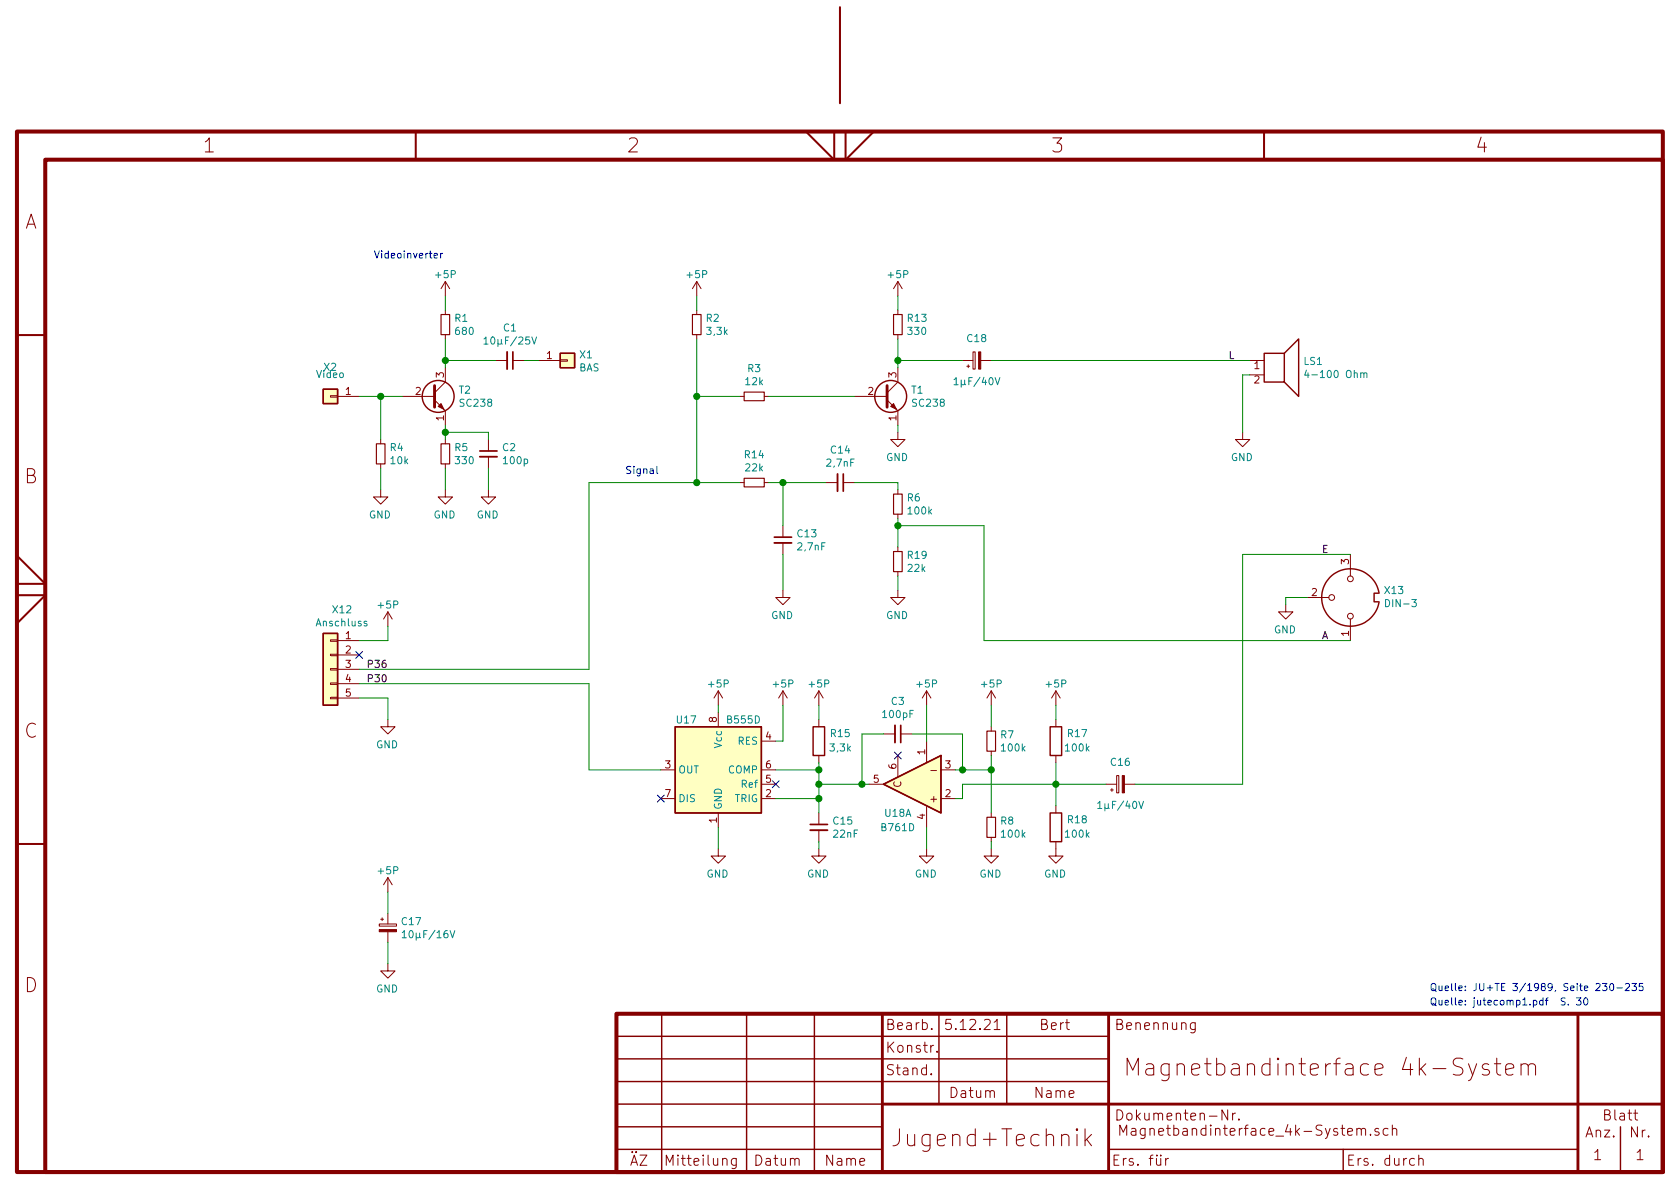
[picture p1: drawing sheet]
EESchema Schematic File Version 4
EELAYER 30 0
EELAYER END
$Descr A4 11693 8268
encoding utf-8
Sheet 1 1
Title "Magnetbandinterface 4k-System"
Date "5.12.21"
Rev "1"
Comp "Jugend+Technik"
Comment1 "Bert"
Comment2 ""
Comment3 ""
Comment4 ""
$EndDescr
Text Notes 9950 7000 0    50   ~ 0
Quelle: jutecomp1.pdf  S. 30
Text Notes 9950 6900 0    50   ~ 0
Quelle: JU+TE 3/1989, Seite 230-235
$Comp
L Connector_Generic:Conn_01x05 X12
U 1 1
P 2300 4650
F 0 "X12" H 2218 5067 50  0000 C CNN
F 1 "Anschluss" H 2218 4976 50  0000 C CNN
F 2 "Connector_PinHeader_2.54mm:PinHeader_1x05_P2.54mm_Vertical" H 2300 4650 50  0001 C CNN
F 3 "~" H 2300 4650 50  0001 C CNN
	1    2300 4650
	-1   0    0    -1  
$EndComp
$Comp
L power:GND #PWR?
U 1 1
P 2700 5000
AR Path="/61281715/61254FA1" Ref="#PWR?"  Part="1" 
AR Path="/60FD40F8/61254FA1" Ref="#PWR?"  Part="1" 
AR Path="/61282124/61254FA1" Ref="#PWR0128"  Part="1" 
AR Path="/61254FA1" Ref="#PWR0128"  Part="1" 
F 0 "#PWR0128" H 2700 4750 50  0001 C CNN
F 1 "GND" H 2705 4827 50  0000 C CNN
F 2 "" H 2700 5000 50  0001 C CNN
F 3 "" H 2700 5000 50  0001 C CNN
	1    2700 5000
	-1   0    0    -1  
$EndComp
$Comp
L power:+5P #PWR?
U 1 1
P 2700 4350
AR Path="/61281715/61254FA7" Ref="#PWR?"  Part="1" 
AR Path="/60FD40F8/61254FA7" Ref="#PWR?"  Part="1" 
AR Path="/61282124/61254FA7" Ref="#PWR0129"  Part="1" 
AR Path="/61254FA7" Ref="#PWR0129"  Part="1" 
F 0 "#PWR0129" H 2700 4200 50  0001 C CNN
F 1 "+5P" H 2700 4500 50  0000 C CNN
F 2 "" H 2700 4350 50  0001 C CNN
F 3 "" H 2700 4350 50  0001 C CNN
	1    2700 4350
	-1   0    0    -1  
$EndComp
Wire Wire Line
	2700 5000 2700 4850
Wire Wire Line
	2700 4850 2500 4850
Wire Wire Line
	2500 4450 2700 4450
Wire Wire Line
	2700 4450 2700 4350
Text Label 2550 4750 0    50   ~ 0
P30
Wire Wire Line
	2500 4650 4100 4650
Wire Wire Line
	4100 4650 4100 3350
Wire Wire Line
	4100 3350 4850 3350
Wire Wire Line
	4850 3350 4850 2750
Connection ~ 4850 3350
Text Label 2550 4650 0    50   ~ 0
P36
Wire Wire Line
	5950 2750 5350 2750
$Comp
L power:+5P #PWR?
U 1 1
P 6250 2050
AR Path="/61281715/6127DF6F" Ref="#PWR?"  Part="1" 
AR Path="/60FD40F8/6127DF6F" Ref="#PWR?"  Part="1" 
AR Path="/61282124/6127DF6F" Ref="#PWR0133"  Part="1" 
AR Path="/6127DF6F" Ref="#PWR0133"  Part="1" 
F 0 "#PWR0133" H 6250 1900 50  0001 C CNN
F 1 "+5P" H 6250 2200 50  0000 C CNN
F 2 "" H 6250 2050 50  0001 C CNN
F 3 "" H 6250 2050 50  0001 C CNN
	1    6250 2050
	-1   0    0    -1  
$EndComp
$Comp
L Device:C_Small C?
U 1 1
P 5450 3750
AR Path="/61282C56/61283E0A" Ref="C?"  Part="1" 
AR Path="/61282124/61283E0A" Ref="C13"  Part="1" 
AR Path="/61283E0A" Ref="C13"  Part="1" 
F 0 "C13" H 5542 3796 50  0000 L CNN
F 1 "2,7nF" H 5542 3705 50  0000 L CNN
F 2 "Capacitor_THT:C_Disc_D4.3mm_W1.9mm_P5.00mm" H 5450 3750 50  0001 C CNN
F 3 "~" H 5450 3750 50  0001 C CNN
	1    5450 3750
	1    0    0    -1  
$EndComp
Wire Wire Line
	6250 3400 6250 3350
Wire Wire Line
	5350 3350 5450 3350
$Comp
L power:GND #PWR?
U 1 1
P 2700 6700
AR Path="/61281715/6128C658" Ref="#PWR?"  Part="1" 
AR Path="/60FD40F8/6128C658" Ref="#PWR?"  Part="1" 
AR Path="/61282124/6128C658" Ref="#PWR0134"  Part="1" 
AR Path="/6128C658" Ref="#PWR0134"  Part="1" 
F 0 "#PWR0134" H 2700 6450 50  0001 C CNN
F 1 "GND" H 2705 6527 50  0000 C CNN
F 2 "" H 2700 6700 50  0001 C CNN
F 3 "" H 2700 6700 50  0001 C CNN
	1    2700 6700
	-1   0    0    -1  
$EndComp
$Comp
L power:+5P #PWR?
U 1 1
P 2700 6200
AR Path="/61281715/6128C9C8" Ref="#PWR?"  Part="1" 
AR Path="/60FD40F8/6128C9C8" Ref="#PWR?"  Part="1" 
AR Path="/61282124/6128C9C8" Ref="#PWR0135"  Part="1" 
AR Path="/6128C9C8" Ref="#PWR0135"  Part="1" 
F 0 "#PWR0135" H 2700 6050 50  0001 C CNN
F 1 "+5P" H 2700 6350 50  0000 C CNN
F 2 "" H 2700 6200 50  0001 C CNN
F 3 "" H 2700 6200 50  0001 C CNN
	1    2700 6200
	-1   0    0    -1  
$EndComp
$Comp
L Device:CP_Small C?
U 1 1
P 2700 6450
AR Path="/61282C56/6128E5ED" Ref="C?"  Part="1" 
AR Path="/61282124/6128E5ED" Ref="C17"  Part="1" 
AR Path="/6128E5ED" Ref="C17"  Part="1" 
F 0 "C17" H 2788 6496 50  0000 L CNN
F 1 "10µF/16V" H 2788 6405 50  0000 L CNN
F 2 "Capacitor_THT:CP_Radial_D6.3mm_P2.50mm" H 2700 6450 50  0001 C CNN
F 3 "~" H 2700 6450 50  0001 C CNN
	1    2700 6450
	1    0    0    -1  
$EndComp
Wire Wire Line
	2700 6200 2700 6350
Wire Wire Line
	2700 6550 2700 6700
$Comp
L RFT_Analogschaltkreise:B555D U17
U 1 1
P 5000 5350
F 0 "U17" H 5300 5700 50  0000 R CNN
F 1 "B555D" H 4700 5700 50  0000 L CNN
F 2 "Package_DIP:DIP-8_W7.62mm_Socket" H 5000 4450 50  0001 C CNN
F 3 "https://www.tu-chemnitz.de/etit/zentral/ddr/b555.gif" H 5000 5350 50  0001 C CNN
	1    5000 5350
	-1   0    0    -1  
$EndComp
$Comp
L power:GND #PWR?
U 1 1
P 5000 5900
AR Path="/61281715/612928A2" Ref="#PWR?"  Part="1" 
AR Path="/60FD40F8/612928A2" Ref="#PWR?"  Part="1" 
AR Path="/61282124/612928A2" Ref="#PWR0136"  Part="1" 
AR Path="/612928A2" Ref="#PWR0136"  Part="1" 
F 0 "#PWR0136" H 5000 5650 50  0001 C CNN
F 1 "GND" H 5005 5727 50  0000 C CNN
F 2 "" H 5000 5900 50  0001 C CNN
F 3 "" H 5000 5900 50  0001 C CNN
	1    5000 5900
	-1   0    0    -1  
$EndComp
Wire Wire Line
	5000 5900 5000 5750
$Comp
L power:+5P #PWR?
U 1 1
P 5000 4900
AR Path="/61281715/61293538" Ref="#PWR?"  Part="1" 
AR Path="/60FD40F8/61293538" Ref="#PWR?"  Part="1" 
AR Path="/61282124/61293538" Ref="#PWR0137"  Part="1" 
AR Path="/61293538" Ref="#PWR0137"  Part="1" 
F 0 "#PWR0137" H 5000 4750 50  0001 C CNN
F 1 "+5P" H 5000 5050 50  0000 C CNN
F 2 "" H 5000 4900 50  0001 C CNN
F 3 "" H 5000 4900 50  0001 C CNN
	1    5000 4900
	-1   0    0    -1  
$EndComp
Wire Wire Line
	5000 4900 5000 4950
$Comp
L power:+5P #PWR?
U 1 1
P 5450 4900
AR Path="/61281715/61294D41" Ref="#PWR?"  Part="1" 
AR Path="/60FD40F8/61294D41" Ref="#PWR?"  Part="1" 
AR Path="/61282124/61294D41" Ref="#PWR0138"  Part="1" 
AR Path="/61294D41" Ref="#PWR0138"  Part="1" 
F 0 "#PWR0138" H 5450 4750 50  0001 C CNN
F 1 "+5P" H 5450 5050 50  0000 C CNN
F 2 "" H 5450 4900 50  0001 C CNN
F 3 "" H 5450 4900 50  0001 C CNN
	1    5450 4900
	1    0    0    -1  
$EndComp
Wire Wire Line
	5450 4900 5450 5150
Wire Wire Line
	5450 5150 5400 5150
Wire Wire Line
	4600 5350 4100 5350
Wire Wire Line
	4100 5350 4100 4750
NoConn ~ 4600 5550
NoConn ~ 5400 5450
$Comp
L power:+5P #PWR?
U 1 1
P 5700 4900
AR Path="/61281715/6129CB4C" Ref="#PWR?"  Part="1" 
AR Path="/60FD40F8/6129CB4C" Ref="#PWR?"  Part="1" 
AR Path="/61282124/6129CB4C" Ref="#PWR0139"  Part="1" 
AR Path="/6129CB4C" Ref="#PWR0139"  Part="1" 
F 0 "#PWR0139" H 5700 4750 50  0001 C CNN
F 1 "+5P" H 5700 5050 50  0000 C CNN
F 2 "" H 5700 4900 50  0001 C CNN
F 3 "" H 5700 4900 50  0001 C CNN
	1    5700 4900
	1    0    0    -1  
$EndComp
$Comp
L Device:R R?
U 1 1
P 5700 5150
AR Path="/61281715/6129CE39" Ref="R?"  Part="1" 
AR Path="/61282124/6129CE39" Ref="R15"  Part="1" 
AR Path="/6129CE39" Ref="R15"  Part="1" 
F 0 "R15" H 5550 5100 50  0000 C CNN
F 1 "3,3k" H 5550 5200 50  0000 C CNN
F 2 "Resistor_THT:R_Axial_DIN0207_L6.3mm_D2.5mm_P10.16mm_Horizontal" V 5630 5150 50  0001 C CNN
F 3 "~" H 5700 5150 50  0001 C CNN
	1    5700 5150
	-1   0    0    1   
$EndComp
Wire Wire Line
	5400 5550 5700 5550
Wire Wire Line
	5700 5550 5700 5450
Wire Wire Line
	5700 5000 5700 4900
$Comp
L Device:C_Small C?
U 1 1
P 5700 5750
AR Path="/61282C56/6129F3E4" Ref="C?"  Part="1" 
AR Path="/61282124/6129F3E4" Ref="C15"  Part="1" 
AR Path="/6129F3E4" Ref="C15"  Part="1" 
F 0 "C15" H 5792 5796 50  0000 L CNN
F 1 "22nF" H 5792 5705 50  0000 L CNN
F 2 "Capacitor_THT:C_Disc_D4.3mm_W1.9mm_P5.00mm" H 5700 5750 50  0001 C CNN
F 3 "~" H 5700 5750 50  0001 C CNN
	1    5700 5750
	1    0    0    -1  
$EndComp
$Comp
L power:GND #PWR?
U 1 1
P 5700 5900
AR Path="/61281715/612A0D6E" Ref="#PWR?"  Part="1" 
AR Path="/60FD40F8/612A0D6E" Ref="#PWR?"  Part="1" 
AR Path="/61282124/612A0D6E" Ref="#PWR0140"  Part="1" 
AR Path="/612A0D6E" Ref="#PWR0140"  Part="1" 
F 0 "#PWR0140" H 5700 5650 50  0001 C CNN
F 1 "GND" H 5705 5727 50  0000 C CNN
F 2 "" H 5700 5900 50  0001 C CNN
F 3 "" H 5700 5900 50  0001 C CNN
	1    5700 5900
	-1   0    0    -1  
$EndComp
Wire Wire Line
	5700 5900 5700 5850
Wire Wire Line
	5700 5650 5700 5550
Connection ~ 5700 5550
Wire Wire Line
	5400 5350 5700 5350
Connection ~ 5700 5350
Wire Wire Line
	5700 5350 5700 5300
$Comp
L RFT_Analogschaltkreise:B761D U18
U 1 1
P 6350 5450
F 0 "U18" H 6450 5250 50  0000 C CNN
F 1 "B761D" H 6450 5150 50  0000 C CNN
F 2 "Package_DIP:DIP-6_W7.62mm_Socket" H 6350 4650 50  0001 C CNN
F 3 "https://www.tu-chemnitz.de/etit/zentral/ddr/b611.gif" H 6350 5450 50  0001 C CNN
	1    6350 5450
	-1   0    0    -1  
$EndComp
$Comp
L RFT_Analogschaltkreise:B761D U18
U 2 1
P 6350 5450
F 0 "U18" H 6162 5496 50  0001 R CNN
F 1 "B761D" H 6162 5405 50  0001 R CNN
F 2 "Package_DIP:DIP-6_W7.62mm_Socket" H 6350 4650 50  0001 C CNN
F 3 "https://www.tu-chemnitz.de/etit/zentral/ddr/b611.gif" H 6350 5450 50  0001 C CNN
	2    6350 5450
	-1   0    0    -1  
$EndComp
Wire Wire Line
	6050 5450 6000 5450
Connection ~ 5700 5450
Wire Wire Line
	5700 5450 5700 5350
$Comp
L power:+5P #PWR?
U 1 1
P 6450 4900
AR Path="/61281715/612A65ED" Ref="#PWR?"  Part="1" 
AR Path="/60FD40F8/612A65ED" Ref="#PWR?"  Part="1" 
AR Path="/61282124/612A65ED" Ref="#PWR0141"  Part="1" 
AR Path="/612A65ED" Ref="#PWR0141"  Part="1" 
F 0 "#PWR0141" H 6450 4750 50  0001 C CNN
F 1 "+5P" H 6450 5050 50  0000 C CNN
F 2 "" H 6450 4900 50  0001 C CNN
F 3 "" H 6450 4900 50  0001 C CNN
	1    6450 4900
	1    0    0    -1  
$EndComp
$Comp
L power:GND #PWR?
U 1 1
P 6450 5900
AR Path="/61281715/612A6A42" Ref="#PWR?"  Part="1" 
AR Path="/60FD40F8/612A6A42" Ref="#PWR?"  Part="1" 
AR Path="/61282124/612A6A42" Ref="#PWR0142"  Part="1" 
AR Path="/612A6A42" Ref="#PWR0142"  Part="1" 
F 0 "#PWR0142" H 6450 5650 50  0001 C CNN
F 1 "GND" H 6455 5727 50  0000 C CNN
F 2 "" H 6450 5900 50  0001 C CNN
F 3 "" H 6450 5900 50  0001 C CNN
	1    6450 5900
	-1   0    0    -1  
$EndComp
Wire Wire Line
	6450 5900 6450 5750
Wire Wire Line
	6450 5150 6450 4900
NoConn ~ 6250 5250
$Comp
L power:GND #PWR?
U 1 1
P 6900 5900
AR Path="/61281715/612AAA98" Ref="#PWR?"  Part="1" 
AR Path="/60FD40F8/612AAA98" Ref="#PWR?"  Part="1" 
AR Path="/61282124/612AAA98" Ref="#PWR0143"  Part="1" 
AR Path="/612AAA98" Ref="#PWR0143"  Part="1" 
F 0 "#PWR0143" H 6900 5650 50  0001 C CNN
F 1 "GND" H 6905 5727 50  0000 C CNN
F 2 "" H 6900 5900 50  0001 C CNN
F 3 "" H 6900 5900 50  0001 C CNN
	1    6900 5900
	-1   0    0    -1  
$EndComp
$Comp
L power:+5P #PWR?
U 1 1
P 6900 4900
AR Path="/61281715/612AAD35" Ref="#PWR?"  Part="1" 
AR Path="/60FD40F8/612AAD35" Ref="#PWR?"  Part="1" 
AR Path="/61282124/612AAD35" Ref="#PWR0144"  Part="1" 
AR Path="/612AAD35" Ref="#PWR0144"  Part="1" 
F 0 "#PWR0144" H 6900 4750 50  0001 C CNN
F 1 "+5P" H 6900 5050 50  0000 C CNN
F 2 "" H 6900 4900 50  0001 C CNN
F 3 "" H 6900 4900 50  0001 C CNN
	1    6900 4900
	1    0    0    -1  
$EndComp
Wire Wire Line
	6900 4900 6900 5050
Wire Wire Line
	6900 5850 6900 5900
$Comp
L Device:R R?
U 1 1
P 7350 5150
AR Path="/61281715/612B44FC" Ref="R?"  Part="1" 
AR Path="/61282124/612B44FC" Ref="R17"  Part="1" 
AR Path="/612B44FC" Ref="R17"  Part="1" 
F 0 "R17" H 7200 5100 50  0000 C CNN
F 1 "100k" H 7200 5200 50  0000 C CNN
F 2 "Resistor_THT:R_Axial_DIN0207_L6.3mm_D2.5mm_P10.16mm_Horizontal" V 7280 5150 50  0001 C CNN
F 3 "~" H 7350 5150 50  0001 C CNN
	1    7350 5150
	-1   0    0    1   
$EndComp
$Comp
L Device:R R?
U 1 1
P 7350 5750
AR Path="/61281715/612B4914" Ref="R?"  Part="1" 
AR Path="/61282124/612B4914" Ref="R18"  Part="1" 
AR Path="/612B4914" Ref="R18"  Part="1" 
F 0 "R18" H 7200 5700 50  0000 C CNN
F 1 "100k" H 7200 5800 50  0000 C CNN
F 2 "Resistor_THT:R_Axial_DIN0207_L6.3mm_D2.5mm_P10.16mm_Horizontal" V 7280 5750 50  0001 C CNN
F 3 "~" H 7350 5750 50  0001 C CNN
	1    7350 5750
	-1   0    0    1   
$EndComp
$Comp
L power:GND #PWR?
U 1 1
P 7350 5900
AR Path="/61281715/612B4BE2" Ref="#PWR?"  Part="1" 
AR Path="/60FD40F8/612B4BE2" Ref="#PWR?"  Part="1" 
AR Path="/61282124/612B4BE2" Ref="#PWR0145"  Part="1" 
AR Path="/612B4BE2" Ref="#PWR0145"  Part="1" 
F 0 "#PWR0145" H 7350 5650 50  0001 C CNN
F 1 "GND" H 7355 5727 50  0000 C CNN
F 2 "" H 7350 5900 50  0001 C CNN
F 3 "" H 7350 5900 50  0001 C CNN
	1    7350 5900
	-1   0    0    -1  
$EndComp
$Comp
L power:+5P #PWR?
U 1 1
P 7350 4900
AR Path="/61281715/612B4EE5" Ref="#PWR?"  Part="1" 
AR Path="/60FD40F8/612B4EE5" Ref="#PWR?"  Part="1" 
AR Path="/61282124/612B4EE5" Ref="#PWR0146"  Part="1" 
AR Path="/612B4EE5" Ref="#PWR0146"  Part="1" 
F 0 "#PWR0146" H 7350 4750 50  0001 C CNN
F 1 "+5P" H 7350 5050 50  0000 C CNN
F 2 "" H 7350 4900 50  0001 C CNN
F 3 "" H 7350 4900 50  0001 C CNN
	1    7350 4900
	1    0    0    -1  
$EndComp
Wire Wire Line
	7350 4900 7350 5000
Wire Wire Line
	7350 5300 7350 5450
Wire Wire Line
	6700 5450 7350 5450
Connection ~ 7350 5450
Wire Wire Line
	7350 5450 7350 5600
Wire Wire Line
	7700 5450 7350 5450
$Comp
L power:GND #PWR?
U 1 1
P 6250 4100
AR Path="/61281715/612C6C13" Ref="#PWR?"  Part="1" 
AR Path="/60FD40F8/612C6C13" Ref="#PWR?"  Part="1" 
AR Path="/61282124/612C6C13" Ref="#PWR0147"  Part="1" 
AR Path="/612C6C13" Ref="#PWR0147"  Part="1" 
F 0 "#PWR0147" H 6250 3850 50  0001 C CNN
F 1 "GND" H 6255 3927 50  0000 C CNN
F 2 "" H 6250 4100 50  0001 C CNN
F 3 "" H 6250 4100 50  0001 C CNN
	1    6250 4100
	-1   0    0    -1  
$EndComp
$Comp
L Connector:DIN-3 X13
U 1 1
P 9400 4150
F 0 "X13" V 9446 3920 50  0000 R CNN
F 1 "DIN-3" V 9355 3920 50  0000 R CNN
F 2 "Connector_PinHeader_2.54mm:PinHeader_1x03_P2.54mm_Vertical" H 9400 4150 50  0001 C CNN
F 3 "http://www.mouser.com/ds/2/18/40_c091_abd_e-75918.pdf" H 9400 4150 50  0001 C CNN
	1    9400 4150
	0    -1   -1   0   
$EndComp
$Comp
L power:GND #PWR?
U 1 1
P 8950 4200
AR Path="/61281715/612D6E89" Ref="#PWR?"  Part="1" 
AR Path="/60FD40F8/612D6E89" Ref="#PWR?"  Part="1" 
AR Path="/61282124/612D6E89" Ref="#PWR0149"  Part="1" 
AR Path="/612D6E89" Ref="#PWR0149"  Part="1" 
F 0 "#PWR0149" H 8950 3950 50  0001 C CNN
F 1 "GND" H 8955 4027 50  0000 C CNN
F 2 "" H 8950 4200 50  0001 C CNN
F 3 "" H 8950 4200 50  0001 C CNN
	1    8950 4200
	-1   0    0    -1  
$EndComp
Wire Wire Line
	9400 4450 6850 4450
Connection ~ 6250 3650
Wire Wire Line
	6250 3650 6250 3600
Wire Wire Line
	8650 3850 8650 5450
Wire Wire Line
	7900 5450 8650 5450
$Comp
L Device:CP_Small C?
U 1 1
P 6800 2500
AR Path="/61282C56/612E0742" Ref="C?"  Part="1" 
AR Path="/61282124/612E0742" Ref="C18"  Part="1" 
AR Path="/612E0742" Ref="C18"  Part="1" 
F 0 "C18" V 6950 2500 50  0000 C CNN
F 1 "1µF/40V" V 6650 2500 50  0000 C CNN
F 2 "Capacitor_THT:CP_Radial_D6.3mm_P2.50mm" H 6800 2500 50  0001 C CNN
F 3 "~" H 6800 2500 50  0001 C CNN
	1    6800 2500
	0    -1   -1   0   
$EndComp
$Comp
L Device:Speaker LS1
U 1 1
P 8900 2500
F 0 "LS1" H 9070 2496 50  0000 L CNN
F 1 "4-100 Ohm" H 9070 2405 50  0000 L CNN
F 2 "TerminalBlock_RND:TerminalBlock_RND_205-00001_1x02_P5.00mm_Horizontal" H 8900 2300 50  0001 C CNN
F 3 "~" H 8890 2450 50  0001 C CNN
	1    8900 2500
	1    0    0    -1  
$EndComp
Wire Wire Line
	8700 2500 6900 2500
Wire Wire Line
	6250 2350 6250 2500
Wire Wire Line
	6700 2500 6250 2500
Connection ~ 6250 2500
Wire Wire Line
	6250 2500 6250 2550
$Comp
L power:GND #PWR?
U 1 1
P 8650 3000
AR Path="/61281715/612E5402" Ref="#PWR?"  Part="1" 
AR Path="/60FD40F8/612E5402" Ref="#PWR?"  Part="1" 
AR Path="/61282124/612E5402" Ref="#PWR0150"  Part="1" 
AR Path="/612E5402" Ref="#PWR0150"  Part="1" 
F 0 "#PWR0150" H 8650 2750 50  0001 C CNN
F 1 "GND" H 8655 2827 50  0000 C CNN
F 2 "" H 8650 3000 50  0001 C CNN
F 3 "" H 8650 3000 50  0001 C CNN
	1    8650 3000
	-1   0    0    -1  
$EndComp
Wire Wire Line
	8650 3000 8650 2600
Wire Wire Line
	8650 2600 8700 2600
Text Label 8550 2500 0    50   ~ 0
L
Text Label 9200 3850 0    50   ~ 0
E
Text Label 9200 4450 0    50   ~ 0
A
$Comp
L power:GND #PWR?
U 1 1
P 6250 3000
AR Path="/61281715/612FDDBB" Ref="#PWR?"  Part="1" 
AR Path="/60FD40F8/612FDDBB" Ref="#PWR?"  Part="1" 
AR Path="/61282124/612FDDBB" Ref="#PWR0151"  Part="1" 
AR Path="/612FDDBB" Ref="#PWR0151"  Part="1" 
F 0 "#PWR0151" H 6250 2750 50  0001 C CNN
F 1 "GND" H 6255 2827 50  0000 C CNN
F 2 "" H 6250 3000 50  0001 C CNN
F 3 "" H 6250 3000 50  0001 C CNN
	1    6250 3000
	-1   0    0    -1  
$EndComp
$Comp
L power:GND #PWR?
U 1 1
P 5450 4100
AR Path="/61281715/61306147" Ref="#PWR?"  Part="1" 
AR Path="/60FD40F8/61306147" Ref="#PWR?"  Part="1" 
AR Path="/61282124/61306147" Ref="#PWR0152"  Part="1" 
AR Path="/61306147" Ref="#PWR0152"  Part="1" 
F 0 "#PWR0152" H 5450 3850 50  0001 C CNN
F 1 "GND" H 5455 3927 50  0000 C CNN
F 2 "" H 5450 4100 50  0001 C CNN
F 3 "" H 5450 4100 50  0001 C CNN
	1    5450 4100
	-1   0    0    -1  
$EndComp
Wire Wire Line
	5450 4100 5450 3850
Wire Wire Line
	5450 3650 5450 3350
Connection ~ 5450 3350
Wire Wire Line
	5450 3350 5750 3350
Wire Wire Line
	6250 2950 6250 3000
Wire Wire Line
	8950 4150 8950 4200
Wire Wire Line
	8950 4150 9100 4150
Wire Wire Line
	6250 3650 6850 3650
Wire Wire Line
	6850 3650 6850 4450
Wire Wire Line
	8650 3850 9400 3850
Text Notes 4350 3300 0    50   ~ 0
Signal
$Comp
L Device:CP_Small C?
U 1 1
P 7800 5450
AR Path="/61282C56/61AD3CD7" Ref="C?"  Part="1" 
AR Path="/61282124/61AD3CD7" Ref="C?"  Part="1" 
AR Path="/61AD3CD7" Ref="C16"  Part="1" 
F 0 "C16" V 7950 5450 50  0000 C CNN
F 1 "1µF/40V" V 7650 5450 50  0000 C CNN
F 2 "Capacitor_THT:CP_Radial_D6.3mm_P2.50mm" H 7800 5450 50  0001 C CNN
F 3 "~" H 7800 5450 50  0001 C CNN
	1    7800 5450
	0    -1   -1   0   
$EndComp
$Comp
L Device:R_Small R7
U 1 1
P 6900 5150
F 0 "R7" H 6959 5196 50  0000 L CNN
F 1 "100k" H 6959 5105 50  0000 L CNN
F 2 "" H 6900 5150 50  0001 C CNN
F 3 "~" H 6900 5150 50  0001 C CNN
	1    6900 5150
	1    0    0    -1  
$EndComp
Wire Wire Line
	6900 5250 6900 5350
$Comp
L Device:R_Small R8
U 1 1
P 6900 5750
F 0 "R8" H 6959 5796 50  0000 L CNN
F 1 "100k" H 6959 5705 50  0000 L CNN
F 2 "" H 6900 5750 50  0001 C CNN
F 3 "~" H 6900 5750 50  0001 C CNN
	1    6900 5750
	1    0    0    -1  
$EndComp
Wire Wire Line
	6700 5550 6700 5450
Wire Wire Line
	6650 5350 6700 5350
Connection ~ 6900 5350
Wire Wire Line
	6900 5350 6900 5650
Wire Wire Line
	6650 5550 6700 5550
$Comp
L Device:C_Small C3
U 1 1
P 6250 5100
F 0 "C3" V 6021 5100 50  0000 C CNN
F 1 "100pF" V 6112 5100 50  0000 C CNN
F 2 "" H 6250 5100 50  0001 C CNN
F 3 "~" H 6250 5100 50  0001 C CNN
	1    6250 5100
	0    1    1    0   
$EndComp
Wire Wire Line
	6150 5100 6000 5100
Wire Wire Line
	6000 5100 6000 5450
Connection ~ 6000 5450
Wire Wire Line
	6000 5450 5700 5450
Wire Wire Line
	6350 5100 6700 5100
Wire Wire Line
	6700 5100 6700 5350
Connection ~ 6700 5350
Wire Wire Line
	6700 5350 6900 5350
Wire Wire Line
	2500 4750 4100 4750
$Comp
L RFT_Transistoren_und_Dioden:SC238 T1
U 1 1
P 6150 2750
F 0 "T1" H 6340 2796 50  0000 L CNN
F 1 "SC238" H 6340 2705 50  0000 L CNN
F 2 "" H 6200 2750 50  0001 C CNN
F 3 "https://www.tu-chemnitz.de/etit/zentral/ddr/sc236.gif" H 6200 2750 50  0001 C CNN
	1    6150 2750
	1    0    0    -1  
$EndComp
$Comp
L Device:R_Small R13
U 1 1
P 6250 2250
F 0 "R13" H 6309 2296 50  0000 L CNN
F 1 "330" H 6309 2205 50  0000 L CNN
F 2 "" H 6250 2250 50  0001 C CNN
F 3 "~" H 6250 2250 50  0001 C CNN
	1    6250 2250
	1    0    0    -1  
$EndComp
Wire Wire Line
	6250 2050 6250 2150
$Comp
L Device:R_Small R3
U 1 1
P 5250 2750
F 0 "R3" V 5054 2750 50  0000 C CNN
F 1 "12k" V 5145 2750 50  0000 C CNN
F 2 "" H 5250 2750 50  0001 C CNN
F 3 "~" H 5250 2750 50  0001 C CNN
	1    5250 2750
	0    1    1    0   
$EndComp
$Comp
L Device:R_Small R2
U 1 1
P 4850 2250
F 0 "R2" H 4909 2296 50  0000 L CNN
F 1 "3,3k" H 4909 2205 50  0000 L CNN
F 2 "" H 4850 2250 50  0001 C CNN
F 3 "~" H 4850 2250 50  0001 C CNN
	1    4850 2250
	1    0    0    -1  
$EndComp
$Comp
L power:+5P #PWR?
U 1 1
P 4850 2050
AR Path="/61281715/61AFDF85" Ref="#PWR?"  Part="1" 
AR Path="/60FD40F8/61AFDF85" Ref="#PWR?"  Part="1" 
AR Path="/61282124/61AFDF85" Ref="#PWR?"  Part="1" 
AR Path="/61AFDF85" Ref="#PWR02"  Part="1" 
F 0 "#PWR02" H 4850 1900 50  0001 C CNN
F 1 "+5P" H 4850 2200 50  0000 C CNN
F 2 "" H 4850 2050 50  0001 C CNN
F 3 "" H 4850 2050 50  0001 C CNN
	1    4850 2050
	-1   0    0    -1  
$EndComp
Wire Wire Line
	4850 2050 4850 2150
Wire Wire Line
	4850 2350 4850 2750
Connection ~ 4850 2750
Wire Wire Line
	4850 2750 5150 2750
Wire Wire Line
	4850 3350 5150 3350
$Comp
L Device:R_Small R14
U 1 1
P 5250 3350
F 0 "R14" V 5054 3350 50  0000 C CNN
F 1 "22k" V 5145 3350 50  0000 C CNN
F 2 "" H 5250 3350 50  0001 C CNN
F 3 "~" H 5250 3350 50  0001 C CNN
	1    5250 3350
	0    1    1    0   
$EndComp
$Comp
L Device:C_Small C14
U 1 1
P 5850 3350
F 0 "C14" V 5621 3350 50  0000 C CNN
F 1 "2,7nF" V 5712 3350 50  0000 C CNN
F 2 "" H 5850 3350 50  0001 C CNN
F 3 "~" H 5850 3350 50  0001 C CNN
	1    5850 3350
	0    1    1    0   
$EndComp
Wire Wire Line
	5950 3350 6250 3350
$Comp
L Device:R_Small R6
U 1 1
P 6250 3500
F 0 "R6" H 6309 3546 50  0000 L CNN
F 1 "100k" H 6309 3455 50  0000 L CNN
F 2 "" H 6250 3500 50  0001 C CNN
F 3 "~" H 6250 3500 50  0001 C CNN
	1    6250 3500
	1    0    0    -1  
$EndComp
$Comp
L Device:R_Small R19
U 1 1
P 6250 3900
F 0 "R19" H 6309 3946 50  0000 L CNN
F 1 "22k" H 6309 3855 50  0000 L CNN
F 2 "" H 6250 3900 50  0001 C CNN
F 3 "~" H 6250 3900 50  0001 C CNN
	1    6250 3900
	1    0    0    -1  
$EndComp
Wire Wire Line
	6250 3650 6250 3800
Wire Wire Line
	6250 4000 6250 4100
NoConn ~ 2500 4550
$Comp
L power:+5P #PWR?
U 1 1
P 3100 2050
AR Path="/61281715/61B24BA1" Ref="#PWR?"  Part="1" 
AR Path="/60FD40F8/61B24BA1" Ref="#PWR?"  Part="1" 
AR Path="/61282124/61B24BA1" Ref="#PWR?"  Part="1" 
AR Path="/61B24BA1" Ref="#PWR01"  Part="1" 
F 0 "#PWR01" H 3100 1900 50  0001 C CNN
F 1 "+5P" H 3100 2200 50  0000 C CNN
F 2 "" H 3100 2050 50  0001 C CNN
F 3 "" H 3100 2050 50  0001 C CNN
	1    3100 2050
	-1   0    0    -1  
$EndComp
$Comp
L Device:R_Small R1
U 1 1
P 3100 2250
F 0 "R1" H 3159 2296 50  0000 L CNN
F 1 "680" H 3159 2205 50  0000 L CNN
F 2 "" H 3100 2250 50  0001 C CNN
F 3 "~" H 3100 2250 50  0001 C CNN
	1    3100 2250
	1    0    0    -1  
$EndComp
$Comp
L Device:C_Small C1
U 1 1
P 3550 2500
F 0 "C1" V 3321 2500 50  0000 C CNN
F 1 "10µF/25V" V 3412 2500 50  0000 C CNN
F 2 "" H 3550 2500 50  0001 C CNN
F 3 "~" H 3550 2500 50  0001 C CNN
	1    3550 2500
	0    1    1    0   
$EndComp
$Comp
L RFT_Transistoren_und_Dioden:SC238 T2
U 1 1
P 3000 2750
F 0 "T2" H 3190 2796 50  0000 L CNN
F 1 "SC238" H 3190 2705 50  0000 L CNN
F 2 "" H 3050 2750 50  0001 C CNN
F 3 "https://www.tu-chemnitz.de/etit/zentral/ddr/sc236.gif" H 3050 2750 50  0001 C CNN
	1    3000 2750
	1    0    0    -1  
$EndComp
$Comp
L Device:R_Small R5
U 1 1
P 3100 3150
F 0 "R5" H 3159 3196 50  0000 L CNN
F 1 "330" H 3159 3105 50  0000 L CNN
F 2 "" H 3100 3150 50  0001 C CNN
F 3 "~" H 3100 3150 50  0001 C CNN
	1    3100 3150
	1    0    0    -1  
$EndComp
$Comp
L Device:C_Small C?
U 1 1
P 3400 3150
AR Path="/61282C56/61B265D5" Ref="C?"  Part="1" 
AR Path="/61282124/61B265D5" Ref="C?"  Part="1" 
AR Path="/61B265D5" Ref="C2"  Part="1" 
F 0 "C2" H 3492 3196 50  0000 L CNN
F 1 "100p" H 3492 3105 50  0000 L CNN
F 2 "Capacitor_THT:C_Disc_D4.3mm_W1.9mm_P5.00mm" H 3400 3150 50  0001 C CNN
F 3 "~" H 3400 3150 50  0001 C CNN
	1    3400 3150
	1    0    0    -1  
$EndComp
$Comp
L Device:R_Small R4
U 1 1
P 2650 3150
F 0 "R4" H 2709 3196 50  0000 L CNN
F 1 "10k" H 2709 3105 50  0000 L CNN
F 2 "" H 2650 3150 50  0001 C CNN
F 3 "~" H 2650 3150 50  0001 C CNN
	1    2650 3150
	1    0    0    -1  
$EndComp
$Comp
L power:GND #PWR?
U 1 1
P 3400 3400
AR Path="/61281715/61B27062" Ref="#PWR?"  Part="1" 
AR Path="/60FD40F8/61B27062" Ref="#PWR?"  Part="1" 
AR Path="/61282124/61B27062" Ref="#PWR?"  Part="1" 
AR Path="/61B27062" Ref="#PWR05"  Part="1" 
F 0 "#PWR05" H 3400 3150 50  0001 C CNN
F 1 "GND" H 3405 3227 50  0000 C CNN
F 2 "" H 3400 3400 50  0001 C CNN
F 3 "" H 3400 3400 50  0001 C CNN
	1    3400 3400
	-1   0    0    -1  
$EndComp
$Comp
L power:GND #PWR?
U 1 1
P 3100 3400
AR Path="/61281715/61B27386" Ref="#PWR?"  Part="1" 
AR Path="/60FD40F8/61B27386" Ref="#PWR?"  Part="1" 
AR Path="/61282124/61B27386" Ref="#PWR?"  Part="1" 
AR Path="/61B27386" Ref="#PWR04"  Part="1" 
F 0 "#PWR04" H 3100 3150 50  0001 C CNN
F 1 "GND" H 3105 3227 50  0000 C CNN
F 2 "" H 3100 3400 50  0001 C CNN
F 3 "" H 3100 3400 50  0001 C CNN
	1    3100 3400
	-1   0    0    -1  
$EndComp
$Comp
L power:GND #PWR?
U 1 1
P 2650 3400
AR Path="/61281715/61B276F2" Ref="#PWR?"  Part="1" 
AR Path="/60FD40F8/61B276F2" Ref="#PWR?"  Part="1" 
AR Path="/61282124/61B276F2" Ref="#PWR?"  Part="1" 
AR Path="/61B276F2" Ref="#PWR03"  Part="1" 
F 0 "#PWR03" H 2650 3150 50  0001 C CNN
F 1 "GND" H 2655 3227 50  0000 C CNN
F 2 "" H 2650 3400 50  0001 C CNN
F 3 "" H 2650 3400 50  0001 C CNN
	1    2650 3400
	-1   0    0    -1  
$EndComp
Wire Wire Line
	2650 3400 2650 3250
Wire Wire Line
	2650 2750 2800 2750
Wire Wire Line
	2650 3050 2650 2750
Wire Wire Line
	3100 3400 3100 3250
Wire Wire Line
	3100 3050 3100 3000
Wire Wire Line
	3100 3000 3400 3000
Wire Wire Line
	3400 3000 3400 3050
Wire Wire Line
	3400 3250 3400 3400
Connection ~ 3100 3000
Wire Wire Line
	3100 3000 3100 2950
Wire Wire Line
	3100 2050 3100 2150
Wire Wire Line
	3100 2350 3100 2500
$Comp
L Connector_Generic:Conn_01x01 X1
U 1 1
P 3950 2500
F 0 "X1" H 4030 2542 50  0000 L CNN
F 1 "BAS" H 4030 2451 50  0000 L CNN
F 2 "" H 3950 2500 50  0001 C CNN
F 3 "~" H 3950 2500 50  0001 C CNN
	1    3950 2500
	1    0    0    -1  
$EndComp
$Comp
L Connector_Generic:Conn_01x01 X2
U 1 1
P 2300 2750
F 0 "X2" H 2300 2550 50  0000 C CNN
F 1 "Video" H 2300 2600 50  0000 C CNN
F 2 "" H 2300 2750 50  0001 C CNN
F 3 "~" H 2300 2750 50  0001 C CNN
	1    2300 2750
	-1   0    0    1   
$EndComp
Wire Wire Line
	3750 2500 3650 2500
Wire Wire Line
	3450 2500 3100 2500
Connection ~ 3100 2500
Wire Wire Line
	3100 2500 3100 2550
Wire Wire Line
	2500 2750 2650 2750
Connection ~ 2650 2750
Text Notes 2600 1800 0    50   ~ 0
Videoinverter
$EndSCHEMATC
